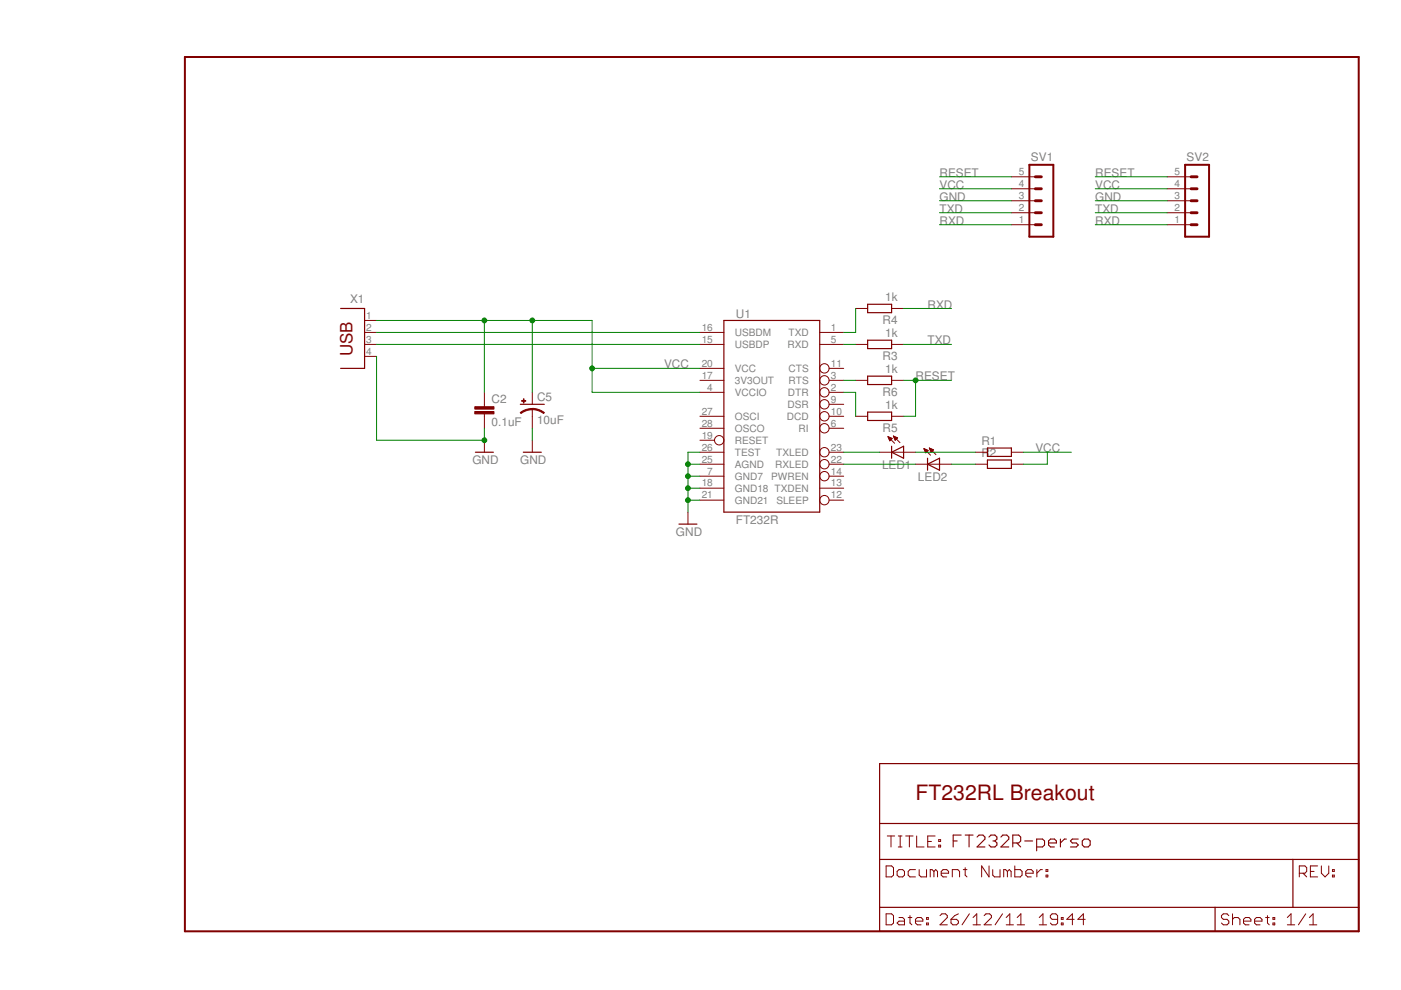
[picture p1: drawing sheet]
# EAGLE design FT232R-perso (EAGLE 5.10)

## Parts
C2  0.1uF  CAPPTH2  [CAP-PTH-SMALL2]
C5  10uF  CAP_POLPTH2  [CPOL-RADIAL-10UF-25V]
LED1  LEDCHIP-LED0805  [CHIP-LED0805]
LED2  LEDCHIP-LED0805  [CHIP-LED0805]
R1  R-EU_0207/2V  [0207/2V]
R2  R-EU_0207/2V  [0207/2V]
R3  1k  R-EU_0204/7  [0204/7]
R4  1k  R-EU_0204/7  [0204/7]
R5  1k  R-EU_0204/7  [0204/7]
R6  1k  R-EU_0204/7  [0204/7]
SV1  MA05-1  [MA05-1]
SV2  MA05-1  [MA05-1]
U1  FT232R  FT232RLSSOP  [SSOP28DB]
X1  PN61729  [PN61729]

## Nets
GND [power]: C2.2 C5.2(-) SV1.3 SV2.3 U1.7(GND7) U1.18(GND18) U1.21(GND21) U1.25(AGND) U1.26(TEST) X1.4
N$1: LED1.C U1.23(TXLED)
N$2: LED2.C U1.22(RXLED)
N$3: LED1.A R1.1
N$4: LED2.A R2.1
N$5: R4.2 U1.1(TXD)
N$7: R3.2 U1.5(RXD)
N$8: R5.2 U1.2(DTR)
N$9: R6.2 U1.3(RTS)
RESET: R5.1 R6.1 SV1.5 SV2.5
RXD: R4.1 SV1.1 SV2.1
TXD: R3.1 SV1.2 SV2.2
USB_D+: U1.15(USBDP) X1.3
USB_D-: U1.16(USBDM) X1.2
VCC [power]: C2.1 C5.1(+) R1.2 R2.2 SV1.4 SV2.4 U1.4(VCCIO) U1.20(VCC) X1.1
Unconnected: U1.6(RI) U1.9(DSR) U1.10(DCD) U1.11(CTS) U1.12(SLEEP) U1.13(TXDEN) U1.14(PWREN) U1.17(3V3OUT) U1.19(RESET) U1.27(OSCI) U1.28(OSCO)

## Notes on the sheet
- FT232RL Breakout
